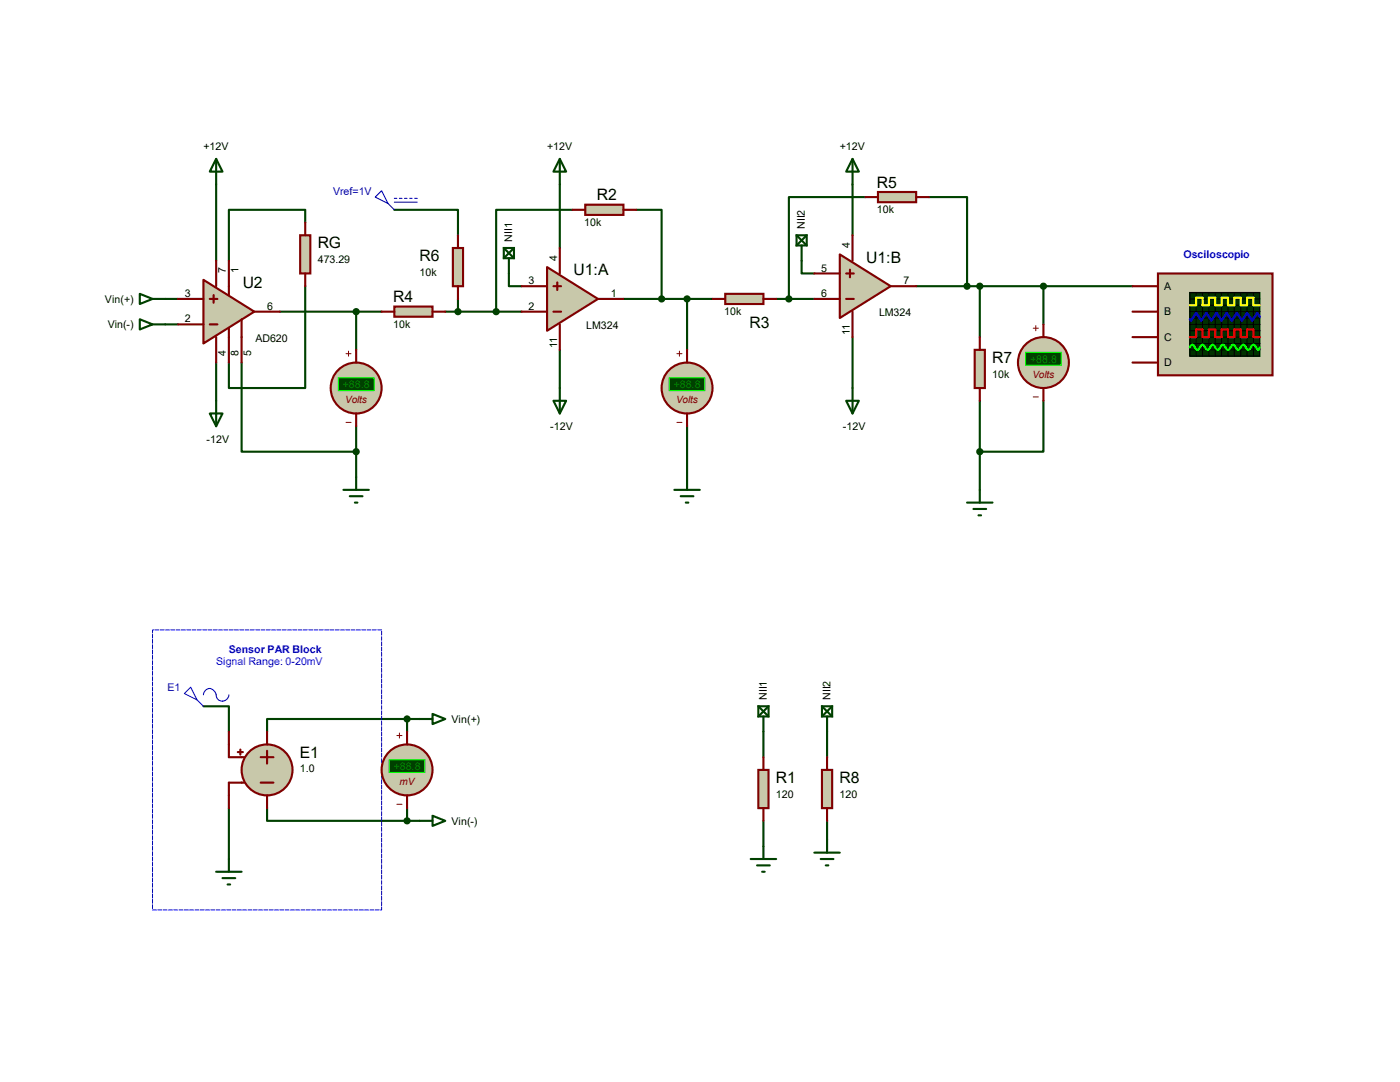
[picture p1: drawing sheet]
<svg xmlns="http://www.w3.org/2000/svg" width="279mm" height="216mm" viewBox="0 0 279 216" stroke-linecap="round" stroke-linejoin="round" font-family="sans-serif">
<g fill="none" stroke="#004000" stroke-width=".42">
<path d="M43.1 31.7l1.3 2.5h-2.5zM43.1 31.7v20.3M111.7 36.8v12.7M170.1 36.8v10.1M172.7 39.3h-15.3v20.3M185.4 39.3h7.6v17.8M33 59.6h2.5M60.9 57.1v20.3h-15.2v-5.1M60.9 44.4v-2.5h-15.2v10.1M78.7 41.9h12.7v5M91.4 59.6v2.6M101.6 54.6v2.5h2.5"/>
<path d="M114.3 41.9h-15.3v20.3M124.4 59.6h17.8M127 41.9h5v17.7M137.1 59.6v10.2M154.9 59.6h7.6M160 52v2.6h2.5M182.8 57.1h43.2M195.5 57.1v10.2M208.2 57.1v7.6M33 64.7h2.5M43.1 72.3v12.7M48.2 72.3v17.8h22.9"/>
<path d="M55.8 62.2h20.4M71.1 62.2v7.6M88.9 62.2h15.2M111.7 69.8v7.6M170.1 67.3v10.1M195.5 80v17.7M208.2 80v10.1h-12.7M41.9 82.5h2.5l-1.3 2.5zM68.5 97.7h5.1M69.8 99h2.5M71.1 85v12.7M137.1 85v10.2"/>
<path d="M70.8 100.3h.5M40.6 140.9h5.1v5.1M81.2 143.5h-27.9v2.5M81.2 143.5v2.5M81.2 143.5h2.6M152.4 146v5.1M165.1 146v5.1M45.7 161.2v10.2M53.3 161.2v2.6h27.9M81.2 161.2v2.6M81.2 163.8h2.6M152.4 163.8v5.1"/>
<path d="M165.1 163.8v3.8"/>
</g>
<path d="M59.9 46.9h2v7.7h-2z" fill="#c8c8aa" stroke="#800000" stroke-width=".42"/>
<path d="M60.9 44.4v2.5M60.9 54.6v2.5" fill="none" stroke="#800000" stroke-width=".42"/>
<circle cx="71.1" cy="77.4" r="5.1" fill="#c8c8aa" stroke="#800000" stroke-width=".42"/>
<path d="M69 70.6h1.1M69.6 70.1v1M69 84.3h1.1" fill="none" stroke="#800000" stroke-width=".2"/>
<path d="M67.5 75.4h7.1v2.5h-7.1z" fill="#004000" stroke="#0f0" stroke-width=".21"/>
<path d="M71.1 69.8v2.5M71.1 82.5v2.5" fill="none" stroke="#800000" stroke-width=".42"/>
<g fill="#004000" stroke="#004000" stroke-width=".42">
<circle cx="71.1" cy="90.1" r=".51"/>
<circle cx="71.1" cy="62.2" r=".51"/>
</g>
<path d="M151.3 153.6h2.1v7.6h-2.1z" fill="#c8c8aa" stroke="#800000" stroke-width=".42"/>
<path d="M152.4 151.1v2.5M152.4 161.2v2.6" fill="none" stroke="#800000" stroke-width=".42"/>
<path d="M78.7 61.2h7.6v2h-7.6z" fill="#c8c8aa" stroke="#800000" stroke-width=".42"/>
<path d="M76.2 62.2h2.5M86.3 62.2h2.6" fill="none" stroke="#800000" stroke-width=".42"/>
<path d="M116.8 40.9h7.6v2h-7.6z" fill="#c8c8aa" stroke="#800000" stroke-width=".42"/>
<path d="M114.3 41.9h2.5M124.4 41.9h2.6" fill="none" stroke="#800000" stroke-width=".42"/>
<path d="M111.7 31.7l1.3 2.5h-2.6zM111.7 31.7v5.1M110.4 80h2.6l-1.3 2.5zM111.7 77.4v5.1M149.8 171.4h5.1M151.1 172.7h2.5M152.1 173.9h.5M152.4 168.9v2.5" fill="none" stroke="#004000" stroke-width=".42"/>
<path d="M76.2 38.1l1.2 2.5-2.5-1.3zM78.7 39.6h.5M79.7 39.6h.5M80.7 39.6h.5M81.7 39.6h.6M82.8 39.6h.5M77.4 40.6l1.3 1.3M78.7 40.3h4.6" fill="none" stroke="#0000c0" stroke-width=".21"/>
<path d="M90.4 49.5h2v7.6h-2z" fill="#c8c8aa" stroke="#800000" stroke-width=".42"/>
<path d="M91.4 46.9v2.6M91.4 57.1v2.5" fill="none" stroke="#800000" stroke-width=".42"/>
<g fill="#004000" stroke="#004000" stroke-width=".42">
<circle cx="99" cy="62.2" r=".51"/>
<circle cx="132" cy="59.6" r=".51"/>
</g>
<path d="M109.2 53.3l10.1 6.3-10.1 6.4z" fill="#c8c8aa" stroke="#800000" stroke-width=".42"/>
<path d="M104.1 57.1h5.1M110.4 57.1h1.6M111.2 56.3v1.6M111.7 49.5v5.1M119.3 59.6h5.1M104.1 62.2h5.1M110.4 62.2h1.6M111.7 64.7v5.1" fill="none" stroke="#800000" stroke-width=".42"/>
<path d="M134.6 97.7h5.1M135.8 99h2.6M137.1 95.2v2.5M136.9 100.3h.5" fill="none" stroke="#004000" stroke-width=".42"/>
<circle cx="137.1" cy="77.4" r="5.1" fill="#c8c8aa" stroke="#800000" stroke-width=".42"/>
<path d="M135.1 70.6h1M135.6 70.1v1M135.1 84.3h1" fill="none" stroke="#800000" stroke-width=".2"/>
<path d="M133.6 75.4h7.1v2.5h-7.1z" fill="#004000" stroke="#0f0" stroke-width=".21"/>
<path d="M137.1 69.8v2.5M137.1 82.5v2.5" fill="none" stroke="#800000" stroke-width=".42"/>
<circle cx="137.1" cy="59.6" r=".51" fill="#004000" stroke="#004000" stroke-width=".42"/>
<path d="M167.6 50.8l10.2 6.3-10.2 6.4z" fill="#c8c8aa" stroke="#800000" stroke-width=".42"/>
<path d="M162.5 59.6h5.1M162.5 54.6h5.1M168.9 59.6h1.5M168.9 54.6h1.5M169.6 53.8v1.5M170.1 46.9v5.1M177.8 57.1h5M170.1 62.2v5.1" fill="none" stroke="#800000" stroke-width=".42"/>
<path d="M144.7 58.6h7.7v2.1h-7.7z" fill="#c8c8aa" stroke="#800000" stroke-width=".42"/>
<path d="M142.2 59.6h2.5M152.4 59.6h2.5" fill="none" stroke="#800000" stroke-width=".42"/>
<path d="M162.5 170.1h5.1M163.8 171.4h2.5M164.8 172.7h.5M165.1 167.6v2.5" fill="none" stroke="#004000" stroke-width=".42"/>
<path d="M175.2 38.3h7.6v2h-7.6z" fill="#c8c8aa" stroke="#800000" stroke-width=".42"/>
<path d="M172.7 39.3h2.5M182.8 39.3h2.6" fill="none" stroke="#800000" stroke-width=".42"/>
<circle cx="157.4" cy="59.6" r=".51" fill="#004000" stroke="#004000" stroke-width=".42"/>
<path d="M170.1 31.7l1.3 2.5h-2.5zM170.1 31.7v5.1M168.9 80h2.5l-1.3 2.5zM170.1 77.4v5.1" fill="none" stroke="#004000" stroke-width=".42"/>
<circle cx="208.2" cy="72.3" r="5.1" fill="#c8c8aa" stroke="#800000" stroke-width=".42"/>
<path d="M206.2 65.5h1M206.2 79.2h1M206.7 65v1" fill="none" stroke="#800000" stroke-width=".2"/>
<path d="M204.7 70.3h7.1v2.6h-7.1z" fill="#004000" stroke="#0f0" stroke-width=".21"/>
<path d="M208.2 64.7v2.6M208.2 77.4v2.6" fill="none" stroke="#800000" stroke-width=".42"/>
<path d="M194.5 69.8h2.1v7.6h-2.1z" fill="#c8c8aa" stroke="#800000" stroke-width=".42"/>
<path d="M195.5 67.3v2.5M195.5 77.4v2.6" fill="none" stroke="#800000" stroke-width=".42"/>
<g fill="#004000" stroke="#004000" stroke-width=".42">
<circle cx="193" cy="57.1" r=".51"/>
<circle cx="195.5" cy="90.1" r=".51"/>
<circle cx="195.5" cy="57.1" r=".51"/>
</g>
<path d="M195.5 97.7v2.6M193 100.3h5.1M194.3 101.6h2.5M195.3 102.8h.5" fill="none" stroke="#004000" stroke-width=".42"/>
<path d="M164 153.6h2.1v7.6h-2.1z" fill="#c8c8aa" stroke="#800000" stroke-width=".42"/>
<path d="M165.1 151.1v2.5M165.1 161.2v2.6" fill="none" stroke="#800000" stroke-width=".42"/>
<g fill="none" stroke="#004000" stroke-width=".42">
<path d="M100.5 49.5h2.1v2h-2.1zM100.5 49.5l2.1 2M101.6 51.5v3.1M102.6 49.5l-2.1 2M159 46.9h2v2.1h-2zM159 46.9l2 2.1M160 49v3M161 46.9l-2 2.1M151.3 140.9h2.1v2.1h-2.1zM151.3 140.9l2.1 2.1M152.4 143v3M153.4 140.9l-2.1 2.1"/>
<path d="M164 140.9h2.1v2.1h-2.1zM164 140.9l2.1 2.1M165.1 143v3M166.1 140.9l-2.1 2.1M43.1 173.9h5.1M44.4 175.2h2.5M45.4 176.5h.5M45.7 171.4v2.5"/>
</g>
<circle cx="91.4" cy="62.2" r=".51" fill="#004000" stroke="#004000" stroke-width=".42"/>
<path d="M36.8 138.4l1.3-1.3 1.2 2.6zM39.3 139.7l1.3 1.2M40.6 138.6a1.27 1.27 0 0 1 1.3-1.2 1.27 1.27 0 0 1 1.2 1.2 1.27 1.27 0 0 0 1.3 1.3 1.27 1.27 0 0 0 1.3-1.3" fill="none" stroke="#0000c0" stroke-width=".21"/>
<path d="M231.1 54.6h22.9v20.3h-22.9z" fill="#c8c8aa" stroke="#800000" stroke-width=".42"/>
<path d="M237.4 58.4h14v12.7h-14z" fill="#003000" stroke="#000" stroke-width=".25"/>
<g fill="none" stroke="#000" stroke-width=".2">
<path d="M237.4 59.6h14.1M238.7 58.4l.1 12.7M240 58.4v12.7M241.3 58.4v12.7M242.5 58.4l.1 12.7M243.8 58.4v12.7M245.1 58.4v12.7M246.3 58.4l.1 12.7M247.6 58.4v12.7M248.9 58.4v12.7M250.1 58.4l.1 12.7M237.4 62.2h14.1"/>
<path d="M237.4 60.9h14.1M237.4 63.5h14.1M237.4 66h14.1M237.4 67.3h14.1M237.4 68.5h14.1M237.4 69.8h14.1M237.4 64.7h14.1"/>
</g>
<path d="M237.4 60.9h1.3v-1.5h1.3v1.5h1.3v-1.5h1.2v1.5h1.3v-1.5h1.3v1.5h1.2v-1.5h1.3v1.5h1.3v-1.5h1.2v1.5h1.3" fill="none" stroke="#ff0" stroke-width=".42"/>
<path d="M237.4 67.3h1.3v-1.6h1.3v1.6h1.3v-1.6h1.2v1.6h1.3v-1.6h1.3v1.6h1.2v-1.6h1.3v1.6h1.3v-1.6h1.2v1.6h1.3" fill="none" stroke="#f00" stroke-width=".42"/>
<path d="M251.4 63.2l-.5-.8-1 1.6-1-1.6-1 1.6-1.1-1.6-1 1.6-1-1.6-1 1.6-1-1.6-1 1.6-1.1-1.6-1 1.6-1-1.6-1 1.6-.3-.3" fill="none" stroke="#00f" stroke-width=".42"/>
<path d="M237.4 69.3l.6-.5 1 1 1-1 1 1 1-1 1 1 1.1-1 1 1 1-1 1 1 1-1 1 1 1-1 1.1 1 .2-.5" fill="none" stroke="#0f0" stroke-width=".42"/>
<path d="M226 57.1h5.1M226 62.2h5.1M226 67.3h5.1M226 72.3h5.1" fill="none" stroke="#800000" stroke-width=".42"/>
<circle cx="208.2" cy="57.1" r=".51" fill="#004000" stroke="#004000" stroke-width=".42"/>
<path d="M30.4 125.7h45.8v55.9h-45.8z" fill="none" stroke="#00f" stroke-width=".2" stroke-dasharray=".8 .3"/>
<path d="M83.8 143.5h2.5M86.3 142.5l2.6 1-2.6 1zM83.8 163.8h2.5M86.3 162.8l2.6 1-2.6 1z" fill="none" stroke="#004000" stroke-width=".42"/>
<circle cx="53.3" cy="153.6" r="5.1" fill="#c8c8aa" stroke="#800000" stroke-width=".42"/>
<path d="M45.7 146v5.1h3M47.5 150.1h1M48 149.6v1M48.7 156.2h-3v5M52 151.1h2.6M52 156.2h2.6M53.3 146v2.5M53.3 149.8v2.6M53.3 158.7v2.5" fill="none" stroke="#800000" stroke-width=".42"/>
<path d="M27.9 58.6l2.5 1-2.5 1.1zM30.4 59.6h2.6M27.9 63.7l2.5 1-2.5 1zM30.4 64.7h2.6" fill="none" stroke="#004000" stroke-width=".42"/>
<path d="M40.6 55.8l10.2 6.4-10.2 6.3z" fill="#c8c8aa" stroke="#800000" stroke-width=".42"/>
<path d="M35.5 59.6h5.1M41.9 59.6h1.5M42.6 58.9v1.5M43.1 52v5.1M45.7 52v6.9M35.5 64.7h5.1M41.9 64.7h1.5M43.1 67.3v5M45.7 65.5v6.8M48.2 63.7v8.6M50.8 62.2h5" fill="none" stroke="#800000" stroke-width=".42"/>
<circle cx="81.2" cy="153.6" r="5.1" fill="#c8c8aa" stroke="#800000" stroke-width=".42"/>
<path d="M79.2 146.8h1M79.7 146.3v1M79.2 160.5h1" fill="none" stroke="#800000" stroke-width=".2"/>
<path d="M77.7 151.6h7.1v2.5h-7.1z" fill="#004000" stroke="#0f0" stroke-width=".21"/>
<path d="M81.2 146v2.5M81.2 158.7v2.5" fill="none" stroke="#800000" stroke-width=".42"/>
<g fill="#004000" stroke="#004000" stroke-width=".42">
<circle cx="81.2" cy="143.5" r=".51"/>
<circle cx="81.2" cy="163.8" r=".51"/>
</g>
<g font-size="3.1">
<text x="119.1" y="40">R2</text>
<text x="175" y="37.4">R5</text>
<text x="63.4" y="49.6">RG</text>
<text x="83.7" y="52.1">R6</text>
<text x="172.9" y="52.4">U1:B</text>
<text x="48.4" y="57.5">U2</text>
<text x="114.5" y="54.9">U1:A</text>
<text x="78.5" y="60.3">R4</text>
<text x="149.6" y="65.4">R3</text>
<text x="198" y="72.4">R7</text>
<text x="59.9" y="151.2">E1</text>
<text x="154.9" y="156.3">R1</text>
<text x="167.6" y="156.3">R8</text>
</g>
<g font-size="2.1">
<text x="40.6" y="29.9">+12V</text>
<text x="109.2" y="29.9">+12V</text>
<text x="167.6" y="29.9">+12V</text>
<text x="116.6" y="45">10k</text>
<text x="160.7" y="45.7" transform="rotate(-90 160.7 45.7)">NII2</text>
<text x="175" y="42.5">10k</text>
<text x="63.4" y="52.5">473.29</text>
<text x="102.2" y="48.2" transform="rotate(-90 102.2 48.2)">NII1</text>
<text x="111.2" y="52" transform="rotate(-90 111.2 52)">4</text>
<text x="169.6" y="49.5" transform="rotate(-90 169.6 49.5)">4</text>
<text x="36.9" y="59.3">3</text>
<text x="45" y="54.6" transform="rotate(-90 45 54.6)">7</text>
<text x="47.6" y="54.6" transform="rotate(-90 47.6 54.6)">1</text>
<text x="83.7" y="55">10k</text>
<text x="105.5" y="56.7">3</text>
<text x="121.9" y="59.3">1</text>
<text x="163.9" y="54.2">5</text>
<text x="163.9" y="59.3">6</text>
<text x="180.3" y="56.7">7</text>
<text x="232.4" y="57.9">A</text>
<text x="21" y="60.4">Vin(+)</text>
<text x="21.5" y="65.5">Vin(-)</text>
<text x="36.9" y="64.3">2</text>
<text x="53.3" y="61.8">6</text>
<text x="78.5" y="65.4">10k</text>
<text x="105.5" y="61.8">2</text>
<text x="117" y="65.6">LM324</text>
<text x="144.5" y="62.8">10k</text>
<text x="175.4" y="63.1">LM324</text>
<text x="232.4" y="62.9">B</text>
<text x="45" y="71" transform="rotate(-90 45 71)">4</text>
<text x="47.6" y="71" transform="rotate(-90 47.6 71)">8</text>
<text x="50.1" y="71" transform="rotate(-90 50.1 71)">5</text>
<text x="51" y="68.2">AD620</text>
<text x="111.2" y="69.5" transform="rotate(-90 111.2 69.5)">11</text>
<text x="169.6" y="66.9" transform="rotate(-90 169.6 66.9)">11</text>
<text x="232.4" y="68">C</text>
<text x="198" y="75.4">10k</text>
<text x="232.4" y="73.1">D</text>
<text x="41.2" y="88.3">-12V</text>
<text x="109.8" y="85.8">-12V</text>
<text x="168.2" y="85.8">-12V</text>
<text x="153" y="139.7" transform="rotate(-90 153 139.7)">NII1</text>
<text x="165.7" y="139.7" transform="rotate(-90 165.7 139.7)">NII2</text>
<text x="90.1" y="144.2">Vin(+)</text>
<text x="59.9" y="154.1">1.0</text>
<text x="154.9" y="159.2">120</text>
<text x="167.6" y="159.2">120</text>
<text x="90.1" y="164.5">Vin(-)</text>
</g>
<g font-size="2.1" fill="#0000c0">
<text x="66.5" y="38.8">Vref=1V</text>
<text x="33.4" y="137.9">E1</text>
</g>
<g font-size="2.1" fill="#00f">
<text x="236.2" y="51.5">Osciloscopio</text>
<text x="45.7" y="130.2">Sensor PAR Block</text>
<text x="43.1" y="132.7">Signal Range: 0-20mV</text>
</g>
<g font-size="2.1" fill="#008000">
<text x="68.4" y="77.4">+88.8</text>
<text x="134.5" y="77.4">+88.8</text>
<text x="205.6" y="72.3">+88.8</text>
<text x="78.6" y="153.6">+88.8</text>
</g>
<g font-size="2" fill="#800000">
<text x="206" y="75.4">Volts</text>
<text x="68.9" y="80.4">Volts</text>
<text x="134.9" y="80.4">Volts</text>
<text x="79.8" y="156.6">mV</text>
</g>
</svg>
